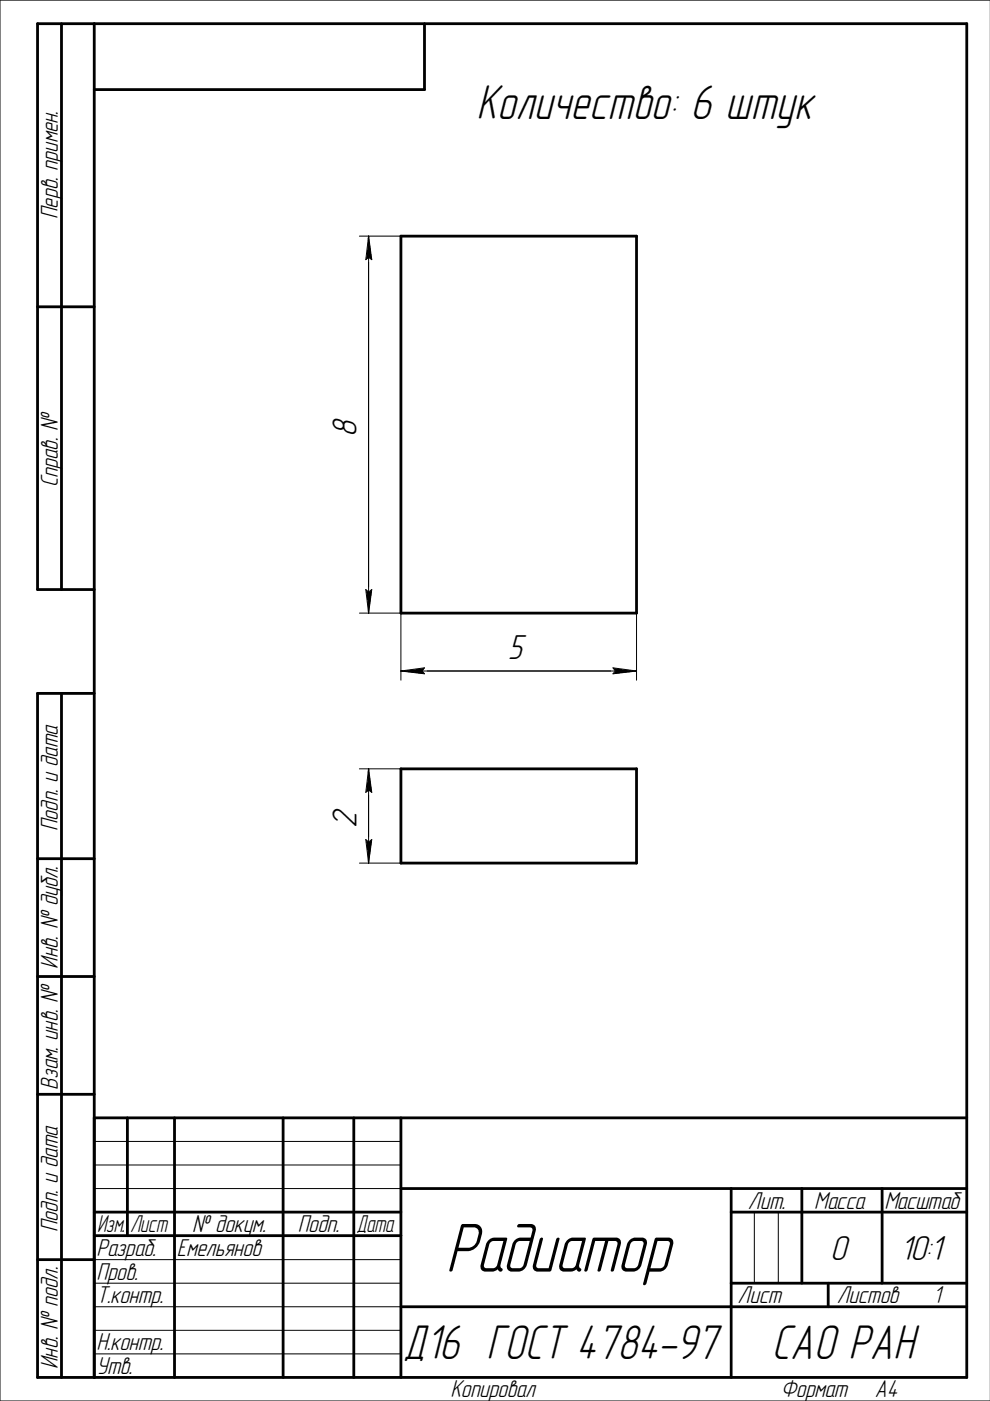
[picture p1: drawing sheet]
<svg xmlns="http://www.w3.org/2000/svg" width="210mm" height="297mm" viewBox="0 0 210 297" stroke-linecap="round" stroke-linejoin="round" font-family="sans-serif">
<path d="M76.2 50.1h8.8" fill="none" stroke="#000" stroke-width=".21"/>
<path d="M77 50.2h2.4v5.4h-2.4z" fill="#fff"/>
<path d="M78.1 50.1l.7 5-.7-.5-.5 .5z" fill="none" stroke="#000" stroke-width=".21"/>
<path d="M77.6 50.8h.5v4.3h-.5zM78.1 50.2h.7v4.9h-.7z" fill="#000"/>
<path d="M77 124.5h2.4v5.5h-2.4z" fill="#fff"/>
<path d="M78.1 50.1v79.9M76.2 130h8.8v14.2M77.6 125l.5 .5 .7-.5-.7 5z" fill="none" stroke="#000" stroke-width=".21"/>
<path d="M77.6 125.1h.5v4.2h-.5zM78.1 125.1h.7v4.9h-.7z" fill="#000"/>
<path d="M85 141.1h5.5v2.4h-5.5z" fill="#fff"/>
<path d="M85 142.3l5-.7-.5 .7 .5 .6z" fill="none" stroke="#000" stroke-width=".21"/>
<path d="M85 142.3h5v.6h-5zM85.7 141.7h4.3v.6h-4.3z" fill="#000"/>
<path d="M129.5 141.1h5.5v2.4h-5.5z" fill="#fff"/>
<path d="M135 130v14.2M85 142.3h50M130 141.6l5 .7-5 .6 .5-.6z" fill="none" stroke="#000" stroke-width=".21"/>
<path d="M130 142.3h5v.6h-5zM130 141.7h4.4v.6h-4.4z" fill="#000"/>
<path d="M85 50.1h50v79.9h-50z" fill="none" stroke="#000" stroke-width=".59"/>
<path d="M77 50.2h2.4v5.4h-2.4z" fill="#fff"/>
<path d="M78.1 50.1l.7 5-.7-.5-.5 .5z" fill="none" stroke="#000" stroke-width=".21"/>
<path d="M77.6 50.8h.5v4.3h-.5zM78.1 50.2h.7v4.9h-.7z" fill="#000"/>
<path d="M77 124.5h2.4v5.5h-2.4z" fill="#fff"/>
<path d="M78.1 50.1v79.9M77.6 125l.5 .5 .7-.5-.7 5z" fill="none" stroke="#000" stroke-width=".21"/>
<path d="M77.6 125.1h.5v4.2h-.5zM78.1 125.1h.7v4.9h-.7z" fill="#000"/>
<g fill="#fff">
<path d="M70 87.5h7.1v5h-7.1z"/>
<path d="M85 141.1h5.5v2.4h-5.5z"/>
</g>
<path d="M85 142.3l5-.7-.5 .7 .5 .6z" fill="none" stroke="#000" stroke-width=".21"/>
<path d="M85 142.3h5v.6h-5zM85.7 141.7h4.3v.6h-4.3z" fill="#000"/>
<path d="M129.5 141.1h5.5v2.4h-5.5z" fill="#fff"/>
<path d="M85 142.3h50M130 141.6l5 .7-5 .6 .5-.6z" fill="none" stroke="#000" stroke-width=".21"/>
<path d="M130 142.3h5v.6h-5zM130 141.7h4.4v.6h-4.4z" fill="#000"/>
<g fill="#fff">
<path d="M107.7 134.1h4.6v7.2h-4.6z"/>
<path d="M101 17.4h73.8v10h-73.8z"/>
</g>
<path d="M76.2 163h8.8" fill="none" stroke="#000" stroke-width=".21"/>
<path d="M77 163.1h2.4v5.4h-2.4z" fill="#fff"/>
<path d="M78.1 163l.7 5-.7-.5-.5 .5z" fill="none" stroke="#000" stroke-width=".21"/>
<path d="M77.6 163.8h.5v4.2h-.5zM78.1 163.1h.7v4.9h-.7z" fill="#000"/>
<path d="M77 177.5h2.4v5.5h-2.4z" fill="#fff"/>
<path d="M77.6 178l.5 .5 .7-.5-.7 5zM78.1 163v20M76.2 183h8.8" fill="none" stroke="#000" stroke-width=".21"/>
<path d="M77.6 178.1h.5v4.2h-.5zM78.1 178.1h.7v4.9h-.7z" fill="#000"/>
<path d="M85 163h50v20h-50z" fill="none" stroke="#000" stroke-width=".59"/>
<path d="M77 163.1h2.4v5.4h-2.4z" fill="#fff"/>
<path d="M78.1 163l.7 5-.7-.5-.5 .5z" fill="none" stroke="#000" stroke-width=".21"/>
<path d="M77.6 163.8h.5v4.2h-.5zM78.1 163.1h.7v4.9h-.7z" fill="#000"/>
<path d="M77 177.5h2.4v5.5h-2.4z" fill="#fff"/>
<path d="M77.6 178l.5 .5 .7-.5-.7 5zM78.1 163v20" fill="none" stroke="#000" stroke-width=".21"/>
<path d="M77.6 178.1h.5v4.2h-.5zM78.1 178.1h.7v4.9h-.7z" fill="#000"/>
<path d="M70 170.5h7.1v5h-7.1z" fill="#fff"/>
<path d="M210 0h-210v297h210M20 247h65M20 252h65M20 242h65M159.9 257v15.1M165 257v15.1M20 267.1h65M20 272.1h65M20 277.1h65M20 282.1h65M20 287h65" fill="none" stroke="#000" stroke-width=".21"/>
<g fill="none" stroke="#000" stroke-width=".59">
<path d="M13 5v120M20 5v287M90 5v14h-70M8 65.1h12M20 125h-12v-120h197v287h-197v-145h12M13 147v145M8 182.1h12M8 207h12M8 232h12M20 237h185M27 237v25M37 237v55"/>
<path d="M60 237v55M75 237v55M85 237v55M20 257h65M85 252h120M155 252v40M155 257h50M170 252v20.1M187 252v20.1M8 267.1h12M20 262h65M85 277.1h120"/>
<path d="M155 272.1h50M175.6 272.1v5"/>
</g>
<text font-size="15.3" x="94.5" y="269.6">Радиатор</text>
<g font-size="10.7">
<text x="101" y="25.2">Количество: 6 штук</text>
<text x="163.7" y="288.1">САО РАН</text>
</g>
<text font-size="10.6" x="85.5" y="288.1">Д16 ГОСТ 4784-97</text>
<g font-size="7.6">
<text x="75.6" y="92.6" transform="rotate(-90 75.6 92.6)">8</text>
<text x="107.7" y="139.7">5</text>
<text x="75.6" y="175.5" transform="rotate(-90 75.6 175.5)">2</text>
<text x="176" y="267.1">0</text>
<text x="190.8" y="267.1">10:1</text>
</g>
<g font-size="5.3">
<text x="12.3" y="46.4" transform="rotate(-90 12.3 46.4)">Перв. примен.</text>
<text x="12.3" y="103.3" transform="rotate(-90 12.3 103.3)">Справ. №</text>
<text x="12.3" y="176.2" transform="rotate(-90 12.3 176.2)">Подп. и дата</text>
<text x="12.3" y="205.3" transform="rotate(-90 12.3 205.3)">Инв. № дубл.</text>
<text x="12.3" y="231.1" transform="rotate(-90 12.3 231.1)">Взам. инв. №</text>
<text x="158.6" y="256.3">Лит.</text>
<text x="172.6" y="256.3">Масса</text>
<text x="187.5" y="256.3">Масштаб</text>
<text x="12.3" y="261.2" transform="rotate(-90 12.3 261.2)">Подп. и дата</text>
<text x="20.6" y="261.3">Изм.</text>
<text x="27.6" y="261.3">Лист</text>
<text x="40.7" y="261.3">№ докум.</text>
<text x="63.2" y="261.3">Подп.</text>
<text x="75.6" y="261.3">Дата</text>
<text x="20.5" y="266.3">Разраб.</text>
<text x="37.5" y="266.3">Емельянов</text>
<text x="20.5" y="271.3">Пров.</text>
<text x="20.5" y="276.3">Т.контр.</text>
<text x="156.4" y="276.3">Лист</text>
<text x="177.5" y="276.3">Листов</text>
<text x="197.9" y="276.3">1</text>
<text x="20.5" y="286.3">Н.контр.</text>
<text x="12.3" y="290.4" transform="rotate(-90 12.3 290.4)">Инв. № подл.</text>
<text x="20.5" y="291.3">Утв.</text>
<text x="95.5" y="296.3">Копировал</text>
<text x="165.5" y="296.3">Формат</text>
<text x="185.5" y="296.3">A4</text>
</g>
</svg>
